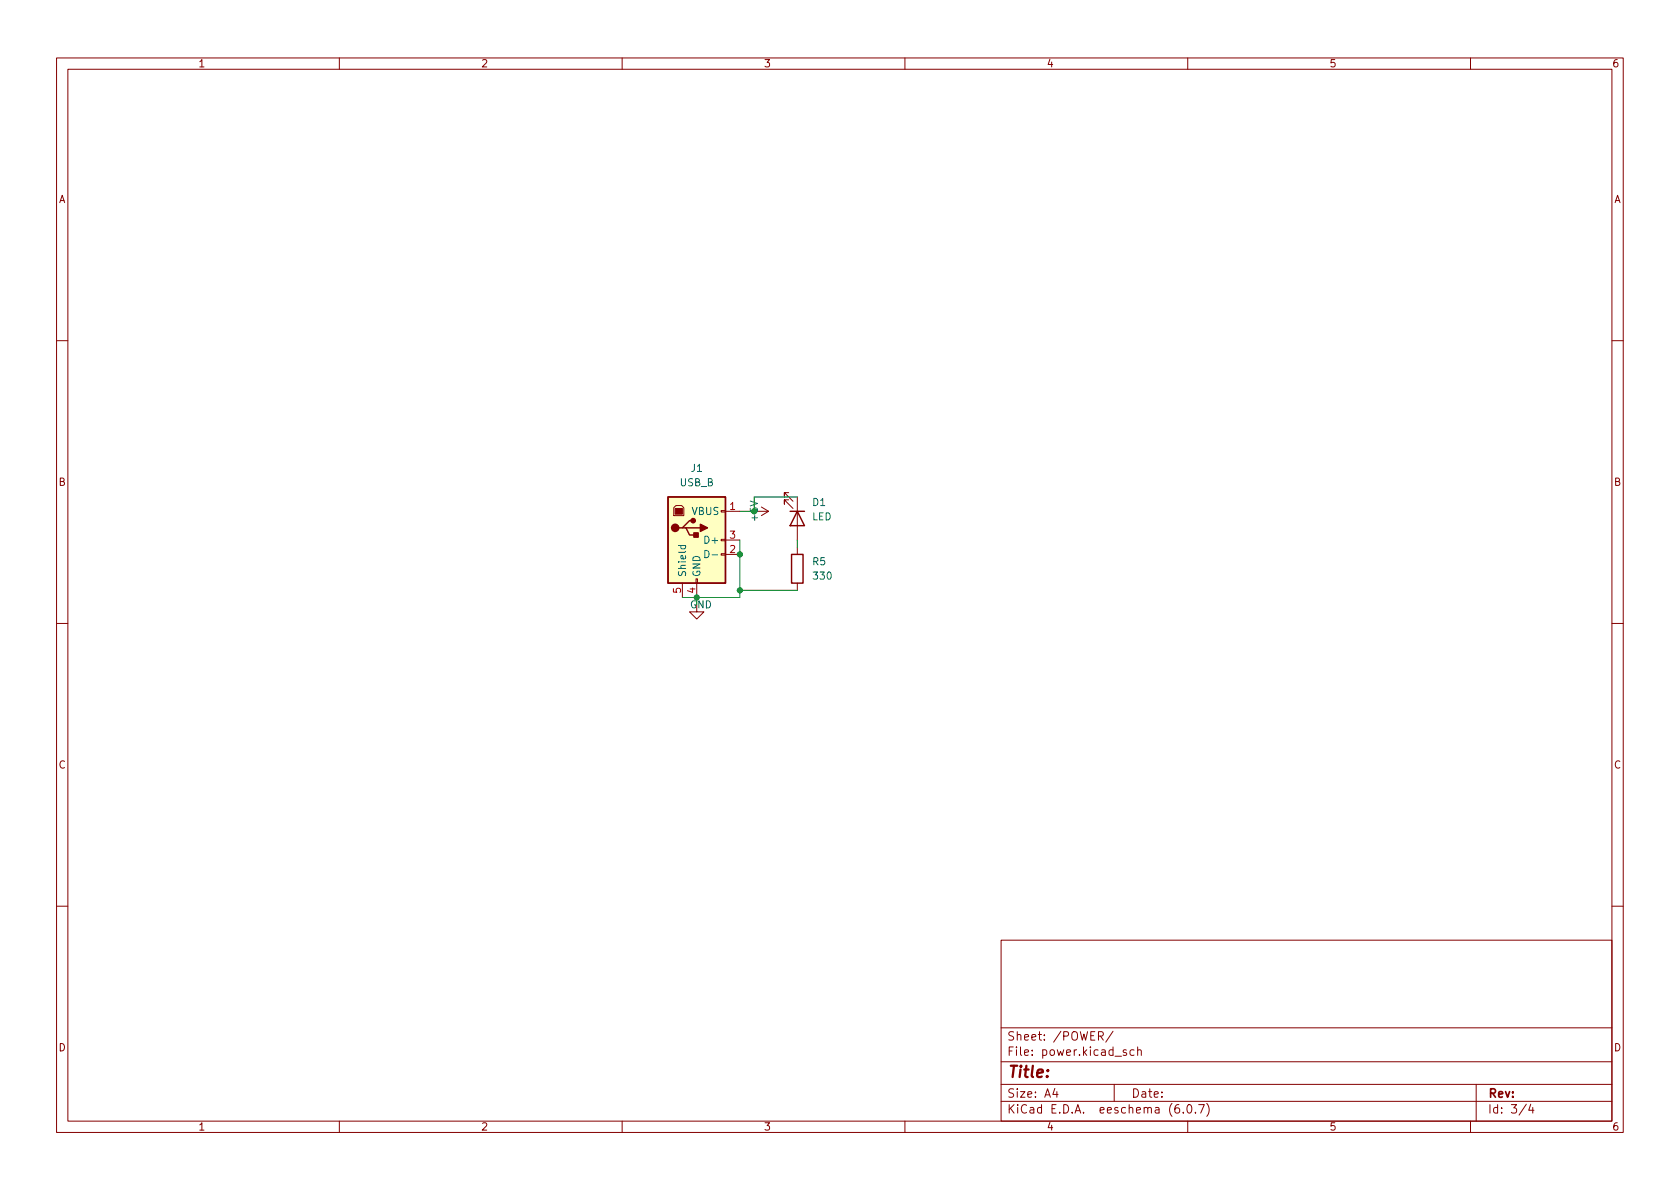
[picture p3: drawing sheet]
<svg xmlns="http://www.w3.org/2000/svg" width="297mm" height="210mm" viewBox="0 0 297 210" stroke-linecap="round" stroke-linejoin="round" font-family="sans-serif">
<g fill="none" stroke="#840000" stroke-width=".18">
<path d="M10 10.2h277v190.1h-277zM12 12.2h273v186.1h-273zM60 10.2v2M110 10.2v2M160 10.2v2M210 10.2v2M260 10.2v2M10 60.2h2M285 60.2h2M119.1 89.8l.4-.4h1l.4 .4v1.4h-1.8zM127.5 97.9h.8v.3h-.8zM127.5 95.4h.8v.2h-.8z"/>
<path d="M127.5 90.3h.8v.2h-.8zM128.3 90.4h2.5M128.3 98h2.5M128.3 95.5h2.5M133.3 90.4h2.6M134.6 89.7l1.3 .7M135.9 90.4l-1.3 .8M139.4 87.1h-.7v.8v-.8l1.5 1.5M139.4 88.4h-.7v.7v-.7l1.5 1.5M141 87.9v7.6M141 96.8v1.2M10 110.2h2"/>
<path d="M120.6 103.1v2.6M123.1 102.4h.2v.7h-.2zM123.2 106.9v1.3h1.3l-1.3 1.3-1.3-1.3h1.3M123.2 103.1v2.6M141 103.1v1.3M285 110.2h2M10 160.2h2M177 166.3h108v32h-108zM285 160.2h2M60 198.3v2M110 198.3v2M160 198.3v2"/>
<path d="M177 194.8h108M177 191.8h108M177 187.8h108M177 181.8h108M186.5 192.5l-.4 1h1M186.9 193v1M194.2 183.2l.7-.1 .2-.2-.1-.3-.2-.2h-.6v1.5M194.6 183.2l.5 .7M196.8 182.4l-1.3 1.9M197 191.8v3M199.1 185.7l-.3-.1-.2 .2v.3l.5 .1v.4h-.5M200.5 185.7l-.4-.1-.3 .3v.4l.1 .3h.6"/>
<path d="M201.1 185.8l.3-.2 .3 .1 .1 .9M201.1 185.1v1.5M208.4 195.3a.59 .59 0 0 0-.7 .7v.5l.2 .3h.4l.2-.1 .1-.5-.2-.2-.4-.1-.3 .3M209.2 196.7v.1M210 198.3v2M210.1 195.4l.1-.1a.81 .81 0 0 1 .6 .7 .81 .81 0 0 1-.3 .8h-.1a.81 .81 0 0 1-.6-.6 .81 .81 0 0 1 .3-.8zM211.4 196.7v.1M211.9 195.3h1l-.6 1.5M213.4 195.1a1.72 1.72 0 0 1 0 2.3M260 198.3v2M261 191.8v6.5M269.9 195.3l-1.3 1.9"/>
<path d="M270.6 195.3l-.3 1h.9M271 195.8v1"/>
</g>
<path d="M118.1 87.9h10.2v15.2h-10.2z" fill="#ffffc2" stroke="#ffffc2" stroke-width=".18"/>
<path d="M118.1 87.9h10.2v15.2h-10.2zM120.6 93.3h.7l.6 1.3h1.3M121.3 93.3h2.5M122.6 92.1h-.7l-1.3 1.2h-.6M139.7 90.4h2.5M140 98h2v5.1h-2zM141 90.4l1.2 2.6h-2.5z" fill="none" stroke="#840000" stroke-width=".25"/>
<g fill="#840000" stroke="#840000" stroke-width=".25">
<path d="M123.8 92.7l1.3 .6-1.3 .7z"/>
<path d="M122.7 94.2h.7v.8h-.7z"/>
<circle cx="119.4" cy="93.3" r=".63"/>
<circle cx="122.6" cy="92.1" r=".38"/>
</g>
<path d="M119.4 89.9h1.2v1h-1.2z" fill="#840000" stroke="#840000" stroke-width=".18"/>
<path d="M120 96.5h1.2M120.4 96.5v.3l.2 .3 .6-.2v-.4M124.6 97.3a.64 .64 0 0 1 .8 .7 .64 .64 0 0 1-.8 .6zM125.9 98.1h1" fill="none" stroke="#006464" stroke-width=".18"/>
<path d="M130.8 95.5v10.2h-10.2M141 87.9h-7.7v2.5h-2.5M141 95.5v1.3M130.8 104.4h10.2" fill="none" stroke="#009600" stroke-width=".18"/>
<g fill="#009600" stroke="#009600" stroke-width=".18">
<circle cx="130.8" cy="104.4" r=".46"/>
<circle cx="123.2" cy="105.7" r=".46"/>
<circle cx="130.8" cy="98" r=".46"/>
</g>
<text font-size="2.8" fill="#840000" x="178" y="190.6">Title:</text>
<g font-size="2.1" fill="#840000">
<text x="178" y="184">Sheet: /POWER/</text>
<text x="178" y="186.7">File: power.kicad_sch</text>
<text x="178" y="196.9">KiCad E.D.A. eeschema (6.0.7)</text>
<text x="178" y="194.1">Size: A4</text>
<text x="200" y="194.1">Date:</text>
<text x="263" y="194.1">Rev:</text>
<text x="263" y="196.9">Id: 3/4</text>
</g>
<g font-size="1.8" fill="#840000">
<text x="35" y="11.9">1</text>
<text x="85" y="11.9">2</text>
<text x="135" y="11.9">3</text>
<text x="185" y="11.9">4</text>
<text x="235" y="11.9">5</text>
<text x="285" y="11.9">6</text>
<text x="10.3" y="35.9">A</text>
<text x="285.3" y="35.9">A</text>
<text x="10.3" y="85.9">B</text>
<text x="285.3" y="85.9">B</text>
<text x="10.3" y="135.9">C</text>
<text x="285.3" y="135.9">C</text>
<text x="10.3" y="185.9">D</text>
<text x="285.3" y="185.9">D</text>
<text x="35" y="199.9">1</text>
<text x="85" y="199.9">2</text>
<text x="135" y="199.9">3</text>
<text x="185" y="199.9">4</text>
<text x="235" y="199.9">5</text>
<text x="285" y="199.9">6</text>
</g>
<g font-size="1.8" fill="#006464">
<text x="122.2" y="83.4">J1</text>
<text x="120.2" y="86">USB_B</text>
<text x="143.7" y="89.5">D1</text>
<text x="122.3" y="91.1">VBUS</text>
<text x="143.5" y="92">LED</text>
<text x="124.9" y="96.1">D+</text>
<text x="143.7" y="99.9">R5</text>
<text x="121.3" y="102.1" transform="rotate(-90 121.3 102.1)">Shield</text>
<text x="123.8" y="102.1" transform="rotate(-90 123.8 102.1)">GND</text>
<text x="143.9" y="102.5">330</text>
</g>
<g font-size="1.8" fill="#a90000">
<text x="129" y="90.2">1</text>
<text x="129" y="95.2">3</text>
<text x="129" y="97.8">2</text>
<text x="120.4" y="104.9" transform="rotate(-90 120.4 104.9)">5</text>
<text x="122.9" y="104.9" transform="rotate(-90 122.9 104.9)">4</text>
</g>
<g font-size="1.8" fill="#009600">
<text x="134" y="92" transform="rotate(-90 134 92)">+5V</text>
<text x="122" y="107.6">GND</text>
</g>
</svg>
